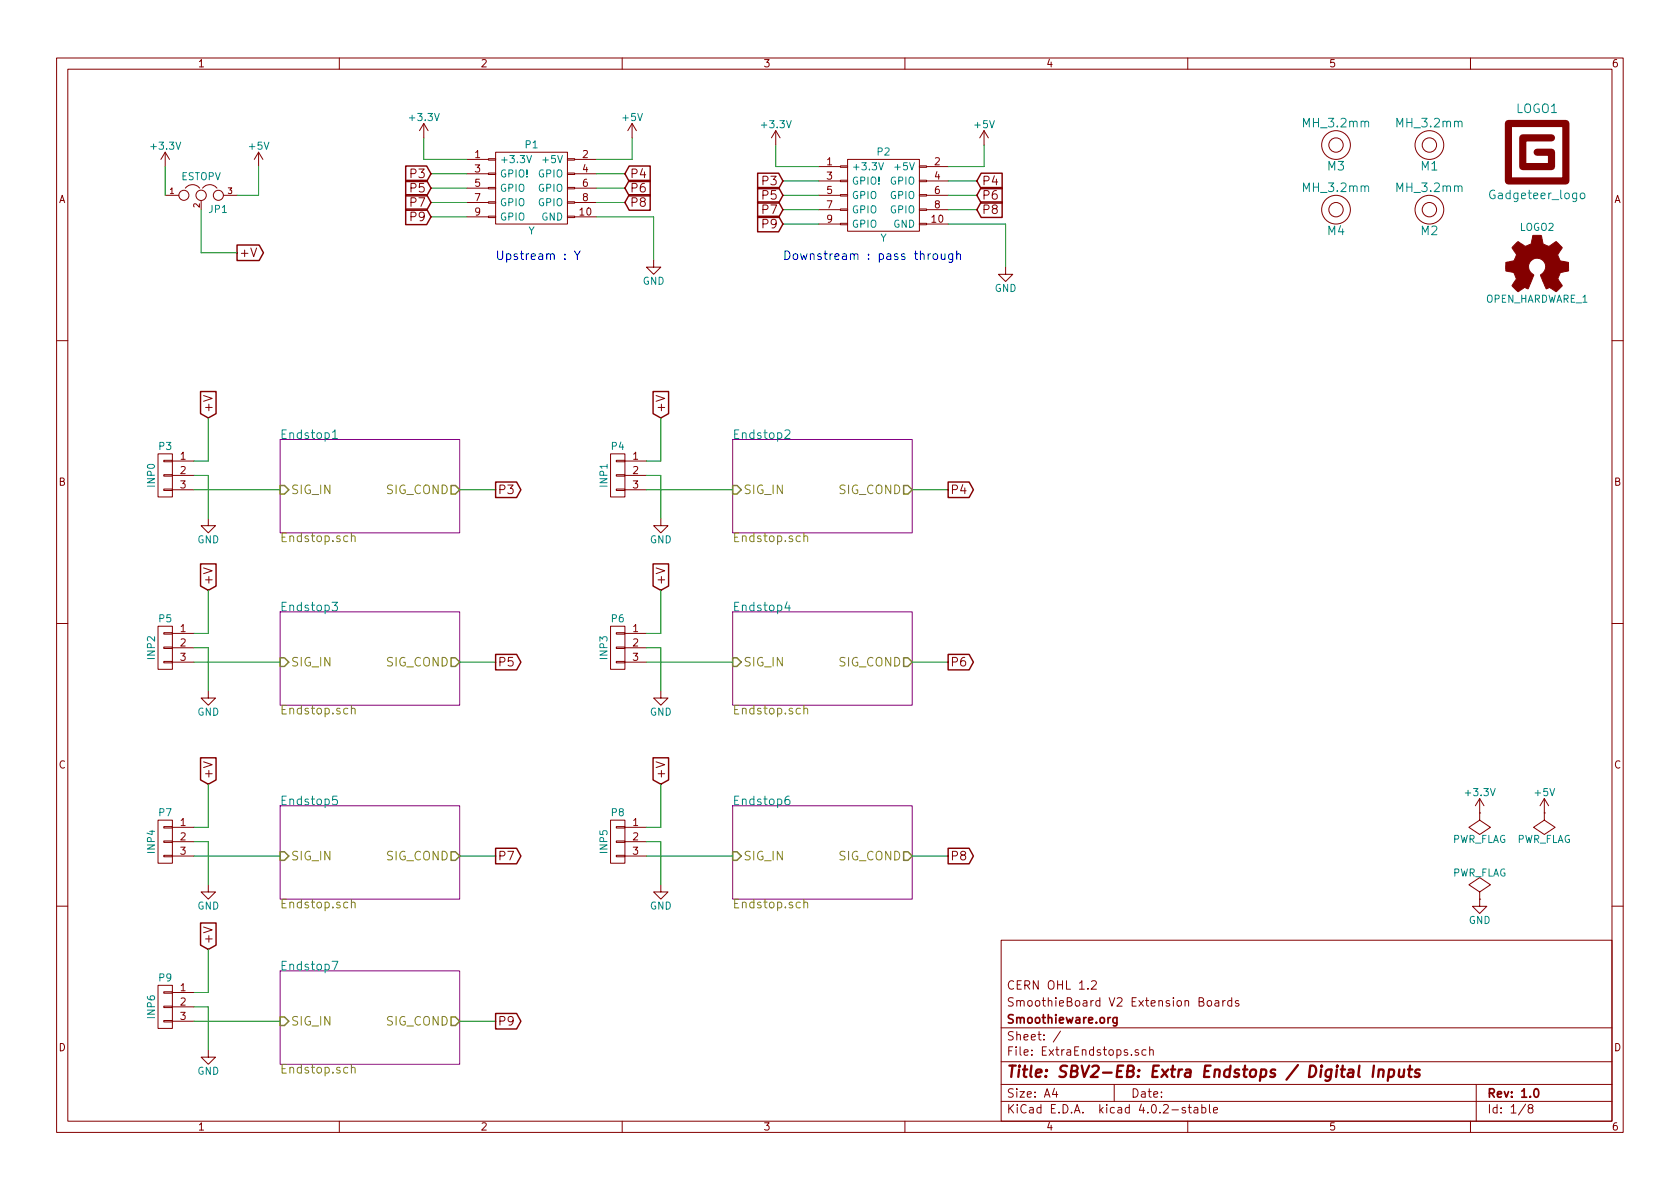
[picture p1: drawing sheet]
EESchema Schematic File Version 2
LIBS:power
LIBS:device
LIBS:transistors
LIBS:conn
LIBS:linear
LIBS:regul
LIBS:74xx
LIBS:cmos4000
LIBS:adc-dac
LIBS:memory
LIBS:xilinx
LIBS:microcontrollers
LIBS:dsp
LIBS:microchip
LIBS:analog_switches
LIBS:motorola
LIBS:texas
LIBS:intel
LIBS:audio
LIBS:interface
LIBS:digital-audio
LIBS:philips
LIBS:display
LIBS:cypress
LIBS:siliconi
LIBS:opto
LIBS:atmel
LIBS:contrib
LIBS:valves
LIBS:Gadget
LIBS:logo
LIBS:ExtraEndstops-cache
EELAYER 25 0
EELAYER END
$Descr A4 11693 8268
encoding utf-8
Sheet 1 8
Title "SBV2-EB: Extra Endstops / Digital Inputs"
Date ""
Rev "1.0"
Comp "Smoothieware.org"
Comment1 "SmoothieBoard V2 Extension Boards"
Comment2 "CERN OHL 1.2"
Comment3 ""
Comment4 ""
$EndDescr
$Comp
L +3.3V #PWR01
U 1 1
P 10300 5650
F 0 "#PWR01" H 10300 5500 50  0001 C CNN
F 1 "+3.3V" H 10300 5790 50  0000 C CNN
F 2 "" H 10300 5650 50  0000 C CNN
F 3 "" H 10300 5650 50  0000 C CNN
	1    10300 5650
	1    0    0    -1  
$EndComp
$Comp
L +5V #PWR02
U 1 1
P 10750 5650
F 0 "#PWR02" H 10750 5500 50  0001 C CNN
F 1 "+5V" H 10750 5790 50  0000 C CNN
F 2 "" H 10750 5650 50  0000 C CNN
F 3 "" H 10750 5650 50  0000 C CNN
	1    10750 5650
	1    0    0    -1  
$EndComp
$Comp
L GND #PWR03
U 1 1
P 10300 6250
F 0 "#PWR03" H 10300 6000 50  0001 C CNN
F 1 "GND" H 10300 6100 50  0000 C CNN
F 2 "" H 10300 6250 50  0000 C CNN
F 3 "" H 10300 6250 50  0000 C CNN
	1    10300 6250
	1    0    0    -1  
$EndComp
$Comp
L PWR_FLAG #FLG04
U 1 1
P 10300 6250
F 0 "#FLG04" H 10300 6345 50  0001 C CNN
F 1 "PWR_FLAG" H 10300 6430 50  0000 C CNN
F 2 "" H 10300 6250 50  0000 C CNN
F 3 "" H 10300 6250 50  0000 C CNN
	1    10300 6250
	1    0    0    -1  
$EndComp
$Comp
L PWR_FLAG #FLG05
U 1 1
P 10300 5650
F 0 "#FLG05" H 10300 5745 50  0001 C CNN
F 1 "PWR_FLAG" H 10300 5830 50  0000 C CNN
F 2 "" H 10300 5650 50  0000 C CNN
F 3 "" H 10300 5650 50  0000 C CNN
	1    10300 5650
	-1   0    0    1   
$EndComp
$Comp
L PWR_FLAG #FLG06
U 1 1
P 10750 5650
F 0 "#FLG06" H 10750 5745 50  0001 C CNN
F 1 "PWR_FLAG" H 10750 5830 50  0000 C CNN
F 2 "" H 10750 5650 50  0000 C CNN
F 3 "" H 10750 5650 50  0000 C CNN
	1    10750 5650
	-1   0    0    1   
$EndComp
$Comp
L OPEN_HARDWARE_1 LOGO2
U 1 1
P 10700 1850
F 0 "LOGO2" H 10700 2125 50  0000 C CNN
F 1 "OPEN_HARDWARE_1" H 10700 1625 50  0000 C CNN
F 2 "SBV2_Footprints:Logo_silk_OSHW_12x13mm" H 10700 1500 60  0001 C CNN
F 3 "" H 10700 1850 60  0000 C CNN
	1    10700 1850
	1    0    0    -1  
$EndComp
$Comp
L MH_3.2mm M1
U 1 1
P 9950 1000
F 0 "M1" H 9950 850 60  0000 C CNN
F 1 "MH_3.2mm" H 9950 1150 60  0000 C CNN
F 2 "SBV2_Footprints:M3_Mounting_Hole" H 9850 750 60  0001 C CNN
F 3 "" H 9950 1000 60  0000 C CNN
	1    9950 1000
	1    0    0    -1  
$EndComp
$Comp
L MH_3.2mm M2
U 1 1
P 9950 1450
F 0 "M2" H 9950 1300 60  0000 C CNN
F 1 "MH_3.2mm" H 9950 1600 60  0000 C CNN
F 2 "SBV2_Footprints:M3_Mounting_Hole" H 9850 1200 60  0001 C CNN
F 3 "" H 9950 1450 60  0000 C CNN
	1    9950 1450
	1    0    0    -1  
$EndComp
$Comp
L Gadgeteer_logo LOGO1
U 1 1
P 10700 1050
F 0 "LOGO1" H 10700 1350 60  0000 C CNN
F 1 "Gadgeteer_logo" H 10700 750 60  0000 C CNN
F 2 "SBV2_Footprints:Gadgeteer_logo" H 10650 650 60  0001 C CNN
F 3 "" H 10700 1050 60  0000 C CNN
	1    10700 1050
	1    0    0    -1  
$EndComp
Text Notes 3450 1800 0    60   ~ 0
Upstream : Y
$Comp
L Conn-Y P1
U 1 1
P 3700 1300
F 0 "P1" H 3700 1600 50  0000 C CNN
F 1 "Y" H 3700 1000 50  0000 C CNN
F 2 "SBV2_Footprints:SHF-105-01-L-D-SM-LC" H 3750 850 50  0001 C CNN
F 3 "" H 3700 100 50  0000 C CNN
F 4 "SHF-105-01-L-D-SM-LC" H 3700 650 50  0001 C CNN "MFPN"
F 5 "SAM8855-ND" H 3750 750 50  0001 C CNN "DKPN"
F 6 "Samtec" H 3700 1300 60  0001 C CNN "MANF"
	1    3700 1300
	1    0    0    -1  
$EndComp
Wire Wire Line
	4350 1400 4150 1400
Wire Wire Line
	4350 1300 4150 1300
Wire Wire Line
	4350 1200 4150 1200
Wire Wire Line
	3000 1400 3250 1400
Wire Wire Line
	3000 1300 3250 1300
Wire Wire Line
	3000 1200 3250 1200
Wire Wire Line
	3250 1500 3000 1500
Wire Wire Line
	4550 1500 4550 1800
Wire Wire Line
	4150 1500 4550 1500
Wire Wire Line
	2950 1100 2950 950 
Wire Wire Line
	3250 1100 2950 1100
Wire Wire Line
	4400 1100 4400 950 
Wire Wire Line
	4150 1100 4400 1100
$Comp
L GND #PWR07
U 1 1
P 4550 1800
F 0 "#PWR07" H 4550 1550 50  0001 C CNN
F 1 "GND" H 4550 1650 50  0000 C CNN
F 2 "" H 4550 1800 50  0000 C CNN
F 3 "" H 4550 1800 50  0000 C CNN
	1    4550 1800
	1    0    0    -1  
$EndComp
$Comp
L +5V #PWR08
U 1 1
P 4400 950
F 0 "#PWR08" H 4400 800 50  0001 C CNN
F 1 "+5V" H 4400 1090 50  0000 C CNN
F 2 "" H 4400 950 50  0000 C CNN
F 3 "" H 4400 950 50  0000 C CNN
	1    4400 950 
	1    0    0    -1  
$EndComp
$Comp
L +3.3V #PWR09
U 1 1
P 2950 950
F 0 "#PWR09" H 2950 800 50  0001 C CNN
F 1 "+3.3V" H 2950 1090 50  0000 C CNN
F 2 "" H 2950 950 50  0000 C CNN
F 3 "" H 2950 950 50  0000 C CNN
	1    2950 950 
	1    0    0    -1  
$EndComp
Text Notes 5450 1800 0    60   ~ 0
Downstream : pass through
$Comp
L Conn-Y P2
U 1 1
P 6150 1350
F 0 "P2" H 6150 1650 50  0000 C CNN
F 1 "Y" H 6150 1050 50  0000 C CNN
F 2 "SBV2_Footprints:SHF-105-01-L-D-SM-LC" H 6200 900 50  0001 C CNN
F 3 "" H 6150 150 50  0000 C CNN
F 4 "SHF-105-01-L-D-SM-LC" H 6150 700 50  0001 C CNN "MFPN"
F 5 "SAM8855-ND" H 6200 800 50  0001 C CNN "DKPN"
	1    6150 1350
	1    0    0    -1  
$EndComp
Wire Wire Line
	6800 1450 6600 1450
Wire Wire Line
	6800 1350 6600 1350
Wire Wire Line
	6800 1250 6600 1250
Wire Wire Line
	5450 1450 5700 1450
Wire Wire Line
	5450 1350 5700 1350
Wire Wire Line
	5450 1250 5700 1250
Wire Wire Line
	5700 1550 5450 1550
Wire Wire Line
	7000 1550 7000 1850
Wire Wire Line
	6600 1550 7000 1550
Wire Wire Line
	5400 1150 5400 1000
Wire Wire Line
	5700 1150 5400 1150
Wire Wire Line
	6850 1150 6850 1000
Wire Wire Line
	6600 1150 6850 1150
$Comp
L GND #PWR010
U 1 1
P 7000 1850
F 0 "#PWR010" H 7000 1600 50  0001 C CNN
F 1 "GND" H 7000 1700 50  0000 C CNN
F 2 "" H 7000 1850 50  0000 C CNN
F 3 "" H 7000 1850 50  0000 C CNN
	1    7000 1850
	1    0    0    -1  
$EndComp
$Comp
L +5V #PWR011
U 1 1
P 6850 1000
F 0 "#PWR011" H 6850 850 50  0001 C CNN
F 1 "+5V" H 6850 1140 50  0000 C CNN
F 2 "" H 6850 1000 50  0000 C CNN
F 3 "" H 6850 1000 50  0000 C CNN
	1    6850 1000
	1    0    0    -1  
$EndComp
$Comp
L +3.3V #PWR012
U 1 1
P 5400 1000
F 0 "#PWR012" H 5400 850 50  0001 C CNN
F 1 "+3.3V" H 5400 1140 50  0000 C CNN
F 2 "" H 5400 1000 50  0000 C CNN
F 3 "" H 5400 1000 50  0000 C CNN
	1    5400 1000
	1    0    0    -1  
$EndComp
$Comp
L +3.3V #PWR013
U 1 1
P 1150 1150
F 0 "#PWR013" H 1150 1000 50  0001 C CNN
F 1 "+3.3V" H 1150 1290 50  0000 C CNN
F 2 "" H 1150 1150 50  0000 C CNN
F 3 "" H 1150 1150 50  0000 C CNN
	1    1150 1150
	1    0    0    -1  
$EndComp
$Comp
L JUMPER3 JP1
U 1 1
P 1400 1350
F 0 "JP1" H 1450 1250 50  0000 L CNN
F 1 "ESTOPV" H 1400 1450 50  0000 C BNN
F 2 "Pin_Headers:Pin_Header_Straight_1x03" H 1400 1350 50  0001 C CNN
F 3 "" H 1400 1350 50  0000 C CNN
	1    1400 1350
	1    0    0    -1  
$EndComp
Wire Wire Line
	1150 1150 1150 1350
$Comp
L +5V #PWR014
U 1 1
P 1800 1150
F 0 "#PWR014" H 1800 1000 50  0001 C CNN
F 1 "+5V" H 1800 1290 50  0000 C CNN
F 2 "" H 1800 1150 50  0000 C CNN
F 3 "" H 1800 1150 50  0000 C CNN
	1    1800 1150
	1    0    0    -1  
$EndComp
Wire Wire Line
	1800 1150 1800 1350
Wire Wire Line
	1800 1350 1650 1350
Text GLabel 1650 1750 2    60   Output ~ 0
+V
Wire Wire Line
	1400 1450 1400 1750
Wire Wire Line
	1400 1750 1650 1750
$Comp
L MH_3.2mm M3
U 1 1
P 9300 1000
F 0 "M3" H 9300 850 60  0000 C CNN
F 1 "MH_3.2mm" H 9300 1150 60  0000 C CNN
F 2 "SBV2_Footprints:M3_Mounting_Hole" H 9200 750 60  0001 C CNN
F 3 "" H 9300 1000 60  0000 C CNN
	1    9300 1000
	1    0    0    -1  
$EndComp
$Comp
L MH_3.2mm M4
U 1 1
P 9300 1450
F 0 "M4" H 9300 1300 60  0000 C CNN
F 1 "MH_3.2mm" H 9300 1600 60  0000 C CNN
F 2 "SBV2_Footprints:M3_Mounting_Hole" H 9200 1200 60  0001 C CNN
F 3 "" H 9300 1450 60  0000 C CNN
	1    9300 1450
	1    0    0    -1  
$EndComp
$Sheet
S 1950 3050 1250 650 
U 574C1172
F0 "Endstop1" 60
F1 "Endstop.sch" 60
F2 "SIG_COND" O R 3200 3400 60 
F3 "SIG_IN" I L 1950 3400 60 
$EndSheet
Wire Wire Line
	3450 3400 3200 3400
Wire Wire Line
	6600 3400 6350 3400
$Sheet
S 1950 4250 1250 650 
U 574C417E
F0 "Endstop3" 60
F1 "Endstop.sch" 60
F2 "SIG_COND" O R 3200 4600 60 
F3 "SIG_IN" I L 1950 4600 60 
$EndSheet
Wire Wire Line
	3450 4600 3200 4600
$Sheet
S 5100 4250 1250 650 
U 574C4183
F0 "Endstop4" 60
F1 "Endstop.sch" 60
F2 "SIG_COND" O R 6350 4600 60 
F3 "SIG_IN" I L 5100 4600 60 
$EndSheet
Wire Wire Line
	6600 4600 6350 4600
$Sheet
S 1950 5600 1250 650 
U 574C42AC
F0 "Endstop5" 60
F1 "Endstop.sch" 60
F2 "SIG_COND" O R 3200 5950 60 
F3 "SIG_IN" I L 1950 5950 60 
$EndSheet
Wire Wire Line
	3450 5950 3200 5950
$Sheet
S 5100 5600 1250 650 
U 574C42B1
F0 "Endstop6" 60
F1 "Endstop.sch" 60
F2 "SIG_COND" O R 6350 5950 60 
F3 "SIG_IN" I L 5100 5950 60 
$EndSheet
Wire Wire Line
	6600 5950 6350 5950
$Sheet
S 1950 6750 1250 650 
U 574C44B3
F0 "Endstop7" 60
F1 "Endstop.sch" 60
F2 "SIG_COND" O R 3200 7100 60 
F3 "SIG_IN" I L 1950 7100 60 
$EndSheet
Wire Wire Line
	3450 7100 3200 7100
$Comp
L CONN_01X03 P3
U 1 1
P 1150 3300
F 0 "P3" H 1150 3500 50  0000 C CNN
F 1 "INP0" V 1250 3300 50  0000 C CNN
F 2 "SBV2_Footprints:Hdr_MOLEX-KK-RM2-54mm_Lock_3pin_straight" H 1150 3300 50  0001 C CNN
F 3 "" H 1150 3300 50  0000 C CNN
	1    1150 3300
	-1   0    0    -1  
$EndComp
$Sheet
S 5100 3050 1250 650 
U 574C4049
F0 "Endstop2" 60
F1 "Endstop.sch" 60
F2 "SIG_COND" O R 6350 3400 60 
F3 "SIG_IN" I L 5100 3400 60 
$EndSheet
Wire Wire Line
	1350 3400 1950 3400
$Comp
L GND #PWR015
U 1 1
P 1450 3600
F 0 "#PWR015" H 1450 3350 50  0001 C CNN
F 1 "GND" H 1450 3450 50  0000 C CNN
F 2 "" H 1450 3600 50  0000 C CNN
F 3 "" H 1450 3600 50  0000 C CNN
	1    1450 3600
	1    0    0    -1  
$EndComp
Wire Wire Line
	1350 3300 1450 3300
Wire Wire Line
	1450 3300 1450 3600
Text GLabel 1450 2900 1    60   Input ~ 0
+V
Wire Wire Line
	1450 2900 1450 3200
Wire Wire Line
	1450 3200 1350 3200
$Comp
L CONN_01X03 P4
U 1 1
P 4300 3300
F 0 "P4" H 4300 3500 50  0000 C CNN
F 1 "INP1" V 4400 3300 50  0000 C CNN
F 2 "SBV2_Footprints:Hdr_MOLEX-KK-RM2-54mm_Lock_3pin_straight" H 4300 3300 50  0001 C CNN
F 3 "" H 4300 3300 50  0000 C CNN
	1    4300 3300
	-1   0    0    -1  
$EndComp
Wire Wire Line
	4500 3400 5100 3400
$Comp
L GND #PWR016
U 1 1
P 4600 3600
F 0 "#PWR016" H 4600 3350 50  0001 C CNN
F 1 "GND" H 4600 3450 50  0000 C CNN
F 2 "" H 4600 3600 50  0000 C CNN
F 3 "" H 4600 3600 50  0000 C CNN
	1    4600 3600
	1    0    0    -1  
$EndComp
Wire Wire Line
	4500 3300 4600 3300
Wire Wire Line
	4600 3300 4600 3600
Text GLabel 4600 2900 1    60   Input ~ 0
+V
Wire Wire Line
	4600 2900 4600 3200
Wire Wire Line
	4600 3200 4500 3200
$Comp
L CONN_01X03 P5
U 1 1
P 1150 4500
F 0 "P5" H 1150 4700 50  0000 C CNN
F 1 "INP2" V 1250 4500 50  0000 C CNN
F 2 "SBV2_Footprints:Hdr_MOLEX-KK-RM2-54mm_Lock_3pin_straight" H 1150 4500 50  0001 C CNN
F 3 "" H 1150 4500 50  0000 C CNN
	1    1150 4500
	-1   0    0    -1  
$EndComp
Wire Wire Line
	1350 4600 1950 4600
$Comp
L GND #PWR017
U 1 1
P 1450 4800
F 0 "#PWR017" H 1450 4550 50  0001 C CNN
F 1 "GND" H 1450 4650 50  0000 C CNN
F 2 "" H 1450 4800 50  0000 C CNN
F 3 "" H 1450 4800 50  0000 C CNN
	1    1450 4800
	1    0    0    -1  
$EndComp
Wire Wire Line
	1350 4500 1450 4500
Wire Wire Line
	1450 4500 1450 4800
Text GLabel 1450 4100 1    60   Input ~ 0
+V
Wire Wire Line
	1450 4100 1450 4400
Wire Wire Line
	1450 4400 1350 4400
$Comp
L CONN_01X03 P6
U 1 1
P 4300 4500
F 0 "P6" H 4300 4700 50  0000 C CNN
F 1 "INP3" V 4400 4500 50  0000 C CNN
F 2 "SBV2_Footprints:Hdr_MOLEX-KK-RM2-54mm_Lock_3pin_straight" H 4300 4500 50  0001 C CNN
F 3 "" H 4300 4500 50  0000 C CNN
	1    4300 4500
	-1   0    0    -1  
$EndComp
Wire Wire Line
	4500 4600 5100 4600
$Comp
L GND #PWR018
U 1 1
P 4600 4800
F 0 "#PWR018" H 4600 4550 50  0001 C CNN
F 1 "GND" H 4600 4650 50  0000 C CNN
F 2 "" H 4600 4800 50  0000 C CNN
F 3 "" H 4600 4800 50  0000 C CNN
	1    4600 4800
	1    0    0    -1  
$EndComp
Wire Wire Line
	4500 4500 4600 4500
Wire Wire Line
	4600 4500 4600 4800
Text GLabel 4600 4100 1    60   Input ~ 0
+V
Wire Wire Line
	4600 4100 4600 4400
Wire Wire Line
	4600 4400 4500 4400
$Comp
L CONN_01X03 P7
U 1 1
P 1150 5850
F 0 "P7" H 1150 6050 50  0000 C CNN
F 1 "INP4" V 1250 5850 50  0000 C CNN
F 2 "SBV2_Footprints:Hdr_MOLEX-KK-RM2-54mm_Lock_3pin_straight" H 1150 5850 50  0001 C CNN
F 3 "" H 1150 5850 50  0000 C CNN
	1    1150 5850
	-1   0    0    -1  
$EndComp
Wire Wire Line
	1350 5950 1950 5950
$Comp
L GND #PWR019
U 1 1
P 1450 6150
F 0 "#PWR019" H 1450 5900 50  0001 C CNN
F 1 "GND" H 1450 6000 50  0000 C CNN
F 2 "" H 1450 6150 50  0000 C CNN
F 3 "" H 1450 6150 50  0000 C CNN
	1    1450 6150
	1    0    0    -1  
$EndComp
Wire Wire Line
	1350 5850 1450 5850
Wire Wire Line
	1450 5850 1450 6150
Text GLabel 1450 5450 1    60   Input ~ 0
+V
Wire Wire Line
	1450 5450 1450 5750
Wire Wire Line
	1450 5750 1350 5750
$Comp
L CONN_01X03 P8
U 1 1
P 4300 5850
F 0 "P8" H 4300 6050 50  0000 C CNN
F 1 "INP5" V 4400 5850 50  0000 C CNN
F 2 "SBV2_Footprints:Hdr_MOLEX-KK-RM2-54mm_Lock_3pin_straight" H 4300 5850 50  0001 C CNN
F 3 "" H 4300 5850 50  0000 C CNN
	1    4300 5850
	-1   0    0    -1  
$EndComp
Wire Wire Line
	4500 5950 5100 5950
$Comp
L GND #PWR020
U 1 1
P 4600 6150
F 0 "#PWR020" H 4600 5900 50  0001 C CNN
F 1 "GND" H 4600 6000 50  0000 C CNN
F 2 "" H 4600 6150 50  0000 C CNN
F 3 "" H 4600 6150 50  0000 C CNN
	1    4600 6150
	1    0    0    -1  
$EndComp
Wire Wire Line
	4500 5850 4600 5850
Wire Wire Line
	4600 5850 4600 6150
Text GLabel 4600 5450 1    60   Input ~ 0
+V
Wire Wire Line
	4600 5450 4600 5750
Wire Wire Line
	4600 5750 4500 5750
$Comp
L CONN_01X03 P9
U 1 1
P 1150 7000
F 0 "P9" H 1150 7200 50  0000 C CNN
F 1 "INP6" V 1250 7000 50  0000 C CNN
F 2 "SBV2_Footprints:Hdr_MOLEX-KK-RM2-54mm_Lock_3pin_straight" H 1150 7000 50  0001 C CNN
F 3 "" H 1150 7000 50  0000 C CNN
	1    1150 7000
	-1   0    0    -1  
$EndComp
Wire Wire Line
	1350 7100 1950 7100
$Comp
L GND #PWR021
U 1 1
P 1450 7300
F 0 "#PWR021" H 1450 7050 50  0001 C CNN
F 1 "GND" H 1450 7150 50  0000 C CNN
F 2 "" H 1450 7300 50  0000 C CNN
F 3 "" H 1450 7300 50  0000 C CNN
	1    1450 7300
	1    0    0    -1  
$EndComp
Wire Wire Line
	1350 7000 1450 7000
Wire Wire Line
	1450 7000 1450 7300
Text GLabel 1450 6600 1    60   Input ~ 0
+V
Wire Wire Line
	1450 6600 1450 6900
Wire Wire Line
	1450 6900 1350 6900
Text GLabel 3450 3400 2    60   Output ~ 0
P3
Text GLabel 3000 1200 0    60   Input ~ 0
P3
Text GLabel 5450 1250 0    60   Input ~ 0
P3
Text GLabel 3450 4600 2    60   Output ~ 0
P5
Text GLabel 3450 5950 2    60   Output ~ 0
P7
Text GLabel 3450 7100 2    60   Output ~ 0
P9
Text GLabel 6600 5950 2    60   Output ~ 0
P8
Text GLabel 6600 4600 2    60   Output ~ 0
P6
Text GLabel 6600 3400 2    60   Output ~ 0
P4
Text GLabel 3000 1300 0    60   Input ~ 0
P5
Text GLabel 3000 1400 0    60   Input ~ 0
P7
Text GLabel 3000 1500 0    60   Input ~ 0
P9
Text GLabel 4350 1200 2    60   Input ~ 0
P4
Text GLabel 4350 1300 2    60   Input ~ 0
P6
Text GLabel 4350 1400 2    60   Input ~ 0
P8
Text GLabel 5450 1350 0    60   Input ~ 0
P5
Text GLabel 5450 1450 0    60   Input ~ 0
P7
Text GLabel 5450 1550 0    60   Input ~ 0
P9
Text GLabel 6800 1250 2    60   Input ~ 0
P4
Text GLabel 6800 1350 2    60   Input ~ 0
P6
Text GLabel 6800 1450 2    60   Input ~ 0
P8
$EndSCHEMATC
